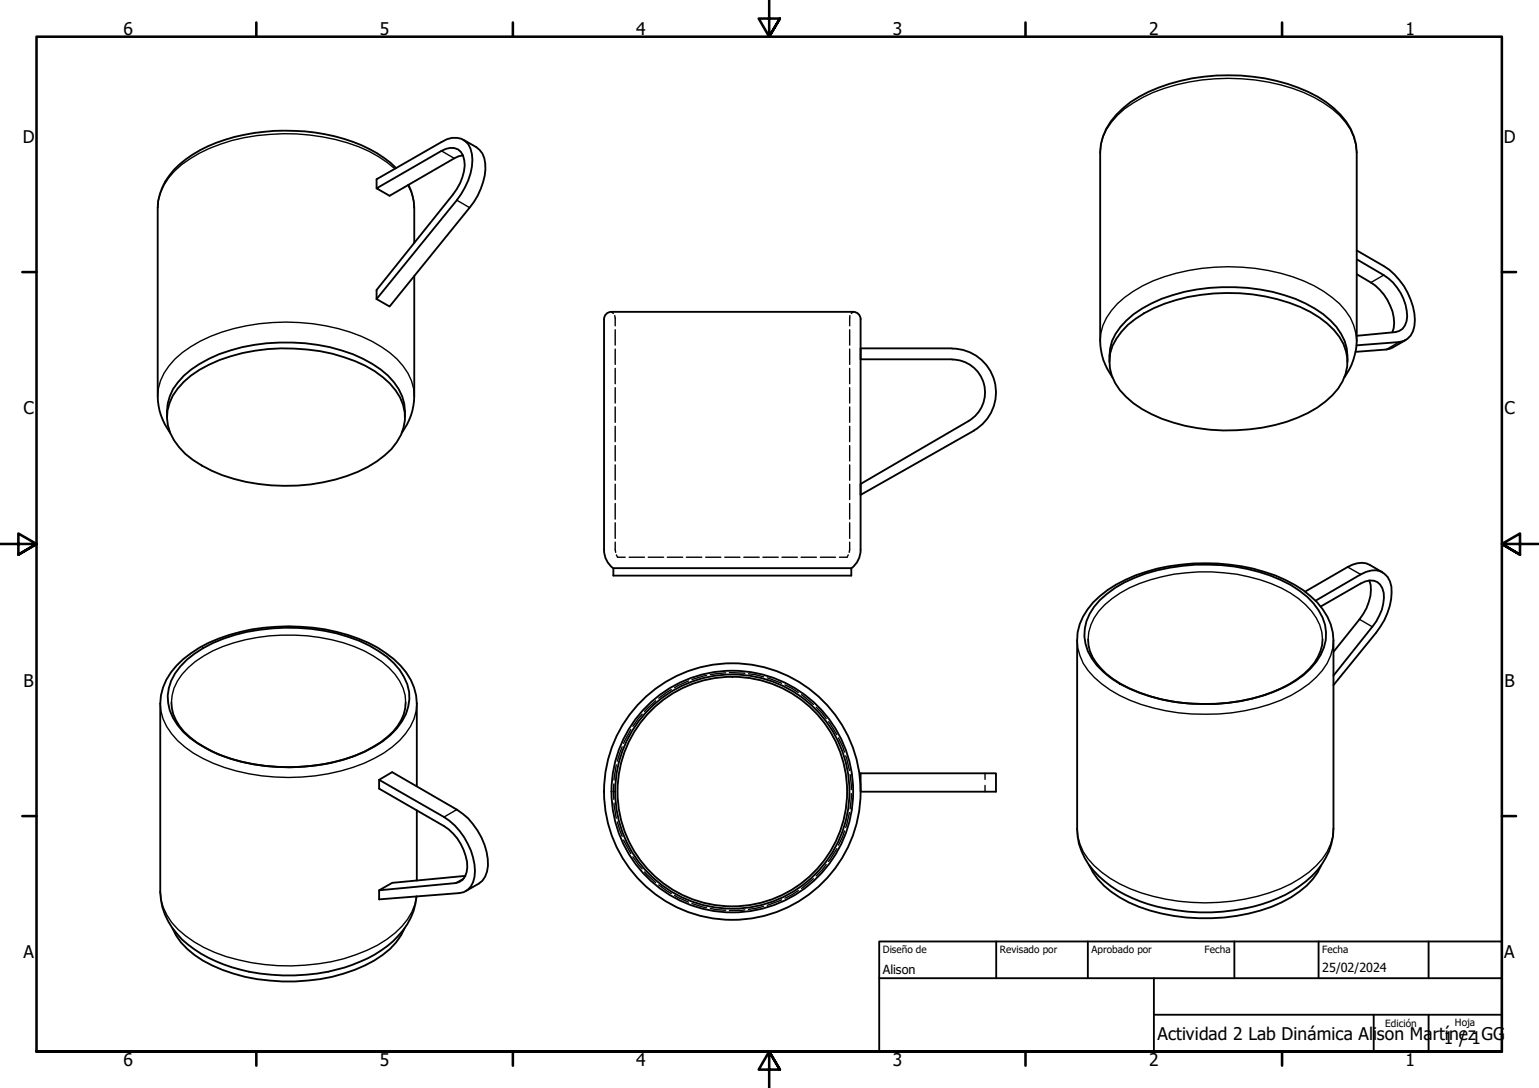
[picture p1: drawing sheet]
<svg xmlns="http://www.w3.org/2000/svg" width="420mm" height="297mm" viewBox="0 0 420 297" stroke-linecap="round" stroke-linejoin="round" font-family="sans-serif">
<!-- layer: Oculto (ISO) -->
<g fill="none" stroke="#000" stroke-width=".38">
<path d="M166.9 85.1l.5 .5M167.8 86.2l.2 2.7M168 90v4.2M168 95.3v4.2M232 90v4.2M232 95.3v4.2M232 86.2v2.7M232.9 85.1l-.5 .5M168 100.6v4.2M168 105.8v4.2M168 111.1v4.2M168 116.4v4.2"/>
<path d="M232 100.6v4.2M232 105.8v4.2M232 111.1v4.2M232 116.4v4.2M168 121.7v4.1M168 126.9v4.2M168 132.2v4.2M168 137.5v4.2M232 121.7v4.1M232 126.9v4.2M232 132.2v4.2M232 137.5v4.2"/>
<path d="M168 142.7v4.3M168 148l.1 2.8M168.3 151.5l.3 .6h2.1M171.8 152.1h4.2M177 152.1h4.2M182.2 152.1h4.2M187.4 152.1h4.2M192.7 152.1h4.1M197.9 152.1h4.1M203.1 152.1h4.2M208.3 152.1h4.2M213.5 152.1h4.2"/>
<path d="M218.7 152.1h4.2M224 152.1h4.1M231.6 151.5l-.3 .6h-2.1M232 142.7v4.3M232 148l-.2 2.8M172.2 199.2l-2 3.7M175.3 195l-2.5 3.3M179 191.3l-3 2.9M183.3 188.3l-3.5 2.3M188 185.9l-3.9 1.9M192.9 184.4l-4 1.1M198.1 183.7l-4.2 .5"/>
<path d="M199.1 183.6l4.2 .2M204.3 183.9l4.2 .9M209.5 185.1l3.9 1.4M214.3 187l3.6 2.1M218.8 189.7l3.3 2.6M222.8 193.1l1.7 1.6 1.1 1.5M226.2 197l2.3 3.6M167.6 214v4.2M167.6 219.3l.7 4.1M168.3 208.8l-.7 4.2M169.9 203.9l-1.4 3.9M228.9 201.5l1.7 3.8"/>
<path d="M230.9 206.4l1 4M232.1 211.4l.3 4.2M232.4 216.6l-.3 4.2M268.9 211.1v1.7M268.9 214.4v1.7M168.5 224.4l1.4 3.9M170.2 229.3l2 3.7M172.8 233.9l2.5 3.3M176 238l3 3M222.1 239.9l-3.3 2.7M225.6 236l-1.1 1.5-1.7 1.6M228.5 231.7l-2.3 3.5"/>
<path d="M230.6 226.9l-1.7 3.8M231.9 221.9l-1 4M179.8 241.6l3.5 2.4M184.1 244.5l3.9 1.8M188.9 246.7l4 1.1M193.9 248l4.2 .5M203.3 248.4l-4.2 .2M208.5 247.4l-4.2 .9M213.4 245.7l-3.9 1.5M217.9 243.1l-3.6 2.1"/>
</g>
<!-- layer: Visible (ISO) -->
<g fill="none" stroke="#000" stroke-width=".51">
<path d="M126.5 38.1l3.5 2.1a5.3 5.3 0 0 1 2.5 4.4 17.6 17.6 0 0 1-4.3 12.1l-21.8 27-3.6-2.1M102.8 51.4v-2.5l17.7-10.1a5 5 0 0 1 8 1.8 14.4 14.4 0 0 1-2.6 12.3l-23.1 28.7M108.1 45.9a38.6 38.6 0 0 0-22.1-9.7 53.5 53.5 0 0 0-31.4 4.8 22.8 22.8 0 0 0-10.3 10.3l-1.1 3.5-.1 1.9v52.8a17.4 17.4 0 0 0 3.3 8.7M111.5 50.5a14.7 14.7 0 0 1 1.6 6.2v9.6M126.4 42.4l-1.2 .3-1.2 .5-17.6 10.3-3.6-2.1 17.7-10.2a4.1 4.1 0 0 1 5.4 .3 7.3 7.3 0 0 1 .3 6.9l-.6 1.6-1.9 3.1-20.9 26.1v2.4M113.1 75.4l-.1 34.1a17.4 17.4 0 0 1-3.3 8.7M370.4 74.9a17.2 17.2 0 0 1 8.4 7 10.5 10.5 0 0 1 1.3 8.8M370.4 70.8l7.4 4.3a13.3 13.3 0 0 1 6.2 12.6 3.5 3.5 0 0 1-3 3l-10.6 1M370.4 68.4l7.4 4.2a18.2 18.2 0 0 1 8.3 16.4 4.8 4.8 0 0 1-4.1 4.4l-11.7 .9M164.9 87.1v63M166.9 85.1a2 2 0 0 0-2 2M166.9 85.1h66a2 2 0 0 1 2 2"/>
<path d="M234.9 87.1v63M234.9 95.1h25M234.9 98.1h25M259.9 95.2a12 12 0 0 1 11.6 8.9 12 12 0 0 1-5.7 13.5M259.9 98.2a9 9 0 0 1 8.7 6.6 9 9 0 0 1-4.1 10.1l-29.6 17.2M302.9 98.8a12.9 12.9 0 0 1 4.6-11.3 37.9 37.9 0 0 1 22.6-8.9 50.6 50.6 0 0 1 26.3 4.3 20.6 20.6 0 0 1 10.7 10.2l.6 2 .2 3.7M307.9 88.7a40 40 0 0 1 23.4-8.6 49.8 49.8 0 0 1 26.4 5 18.5 18.5 0 0 1 9.8 10.8 12.3 12.3 0 0 1-3.8 12 33.9 33.9 0 0 1-19.1 8.9 51.6 51.6 0 0 1-30.2-3.7 20.5 20.5 0 0 1-10.9-10.5 11.7 11.7 0 0 1 2.7-12.1zM383.8 92.8l-4.4 2.4-9.3 .9M45.6 113.8a13.6 13.6 0 0 1 4.6-11.3 38.4 38.4 0 0 1 22.6-8.8 50.6 50.6 0 0 1 26.3 4.3 20 20 0 0 1 10.7 10.2l.6 2 .2 3.6M50.2 104.3a35.7 35.7 0 0 1 19.5-8.6 49.1 49.1 0 0 1 32.6 5.6 16.6 16.6 0 0 1 8.2 11.3 13.3 13.3 0 0 1-5.5 11.7 38.1 38.1 0 0 1-20.2 8 51.6 51.6 0 0 1-27-3.8 23.8 23.8 0 0 1-10.3-8.3 11.6 11.6 0 0 1 1-14.1zM265.9 117.6l-31 17.5M303.7 103a16.8 16.8 0 0 1-3.3-9.9v-51.5a16.1 16.1 0 0 1 6.2-12.1 38.4 38.4 0 0 1 18.8-8.1 54.1 54.1 0 0 1 34.3 5 21.3 21.3 0 0 1 9.9 10.9l.6 2.1 .2 2.2v51.5a18.4 18.4 0 0 1-3.4 9.9"/>
<path d="M164.9 150.1a6.3 6.3 0 0 0 2.5 5M167.4 155.1h65v2h-65zM235 150.1a6.3 6.3 0 0 1-2.6 5M373.8 158.5a11.2 11.2 0 0 1-2.6 10.6l-7.2 8.9M377.4 156.3l-3.4-2.1a5.8 5.8 0 0 0-6.1 .6l-11.6 6.7M297.1 174.6a12.5 12.5 0 0 0 5 9.4 41 41 0 0 0 23.7 8.1 46.1 46.1 0 0 0 28.3-6.7 14 14 0 0 0 7-10.8M298.4 164.5a37.8 37.8 0 0 1 20.7-9.9 55.3 55.3 0 0 1 31.7 3.7 24.9 24.9 0 0 1 11.6 10.1l.9 2 .6 2.2 .1 2.2v51.4a19.5 19.5 0 0 1-9.3 15.8 44.3 44.3 0 0 1-24.1 7.1 46.4 46.4 0 0 1-27.3-7.1 19.4 19.4 0 0 1-9.2-15.8v-51.4a14.6 14.6 0 0 1 4.3-10.3zM300.3 163.8a34.6 34.6 0 0 1 19-8.8 50.9 50.9 0 0 1 33.1 4.7 18.5 18.5 0 0 1 9.4 10.9 12.8 12.8 0 0 1-4 11.9 34 34 0 0 1-19.1 8.9 50.9 50.9 0 0 1-33-4.7 18.1 18.1 0 0 1-9.3-10.9 12.5 12.5 0 0 1 3.9-12zM359.2 164l12.3-7.2a5.7 5.7 0 0 1 6.5-.2 5.9 5.9 0 0 1 1.9 5.2 18.7 18.7 0 0 1-4.2 11l-11.7 14.3M360.6 165.6l10.9-6.3a4.1 4.1 0 0 1 5.3 .3 8.3 8.3 0 0 1-.2 8.5l-.9 1.6-1.1 1.4-10.6 13.4M46.8 191.8a12.5 12.5 0 0 0 5 9.4 38.1 38.1 0 0 0 20.6 7.9 52.6 52.6 0 0 0 27.1-3.9 21.6 21.6 0 0 0 10-8.6l.7-1.6 .5-3.2M51 180.1a40.1 40.1 0 0 1 23.3-8.5 50.1 50.1 0 0 1 26.5 4.7 21.8 21.8 0 0 1 9.5 8.5 11.8 11.8 0 0 1-2 14.1 30.7 30.7 0 0 1-14.9 8.6 54.4 54.4 0 0 1-33.9-1.6 28 28 0 0 1-11-8 12 12 0 0 1 .7-15.9z"/>
<path d="M103.5 212.9v2.4l17.7 10.2a14 14 0 0 1 6.4 11.3 4.1 4.1 0 0 1-3.2 4.3l-20.9 2 3.6-2.1 20-1.9M113.8 214.7v-22.6a16.1 16.1 0 0 0-6.3-12.2 42.5 42.5 0 0 0-25.4-8.8 50.7 50.7 0 0 0-27.7 5.7 21.3 21.3 0 0 0-9.9 10.9l-.6 2.2-.1 2.2v51.4a19.5 19.5 0 0 0 9.3 15.7 47 47 0 0 0 30.4 6.9 41.1 41.1 0 0 0 23.8-9.1 18.9 18.9 0 0 0 6.4-12.3M234.9 211.1h37v5h-37zM113.8 221.2v19.2M297.4 236.3a21.5 21.5 0 0 0 10.8 10.1 52.2 52.2 0 0 0 41.7 0 20.8 20.8 0 0 0 10.8-10.1M47.1 253.5a20.8 20.8 0 0 0 10.8 10.1 51 51 0 0 0 44.3-1.4 19 19 0 0 0 8.2-8.7M103.5 243.1v2.4l21.9-1.7a4.6 4.6 0 0 0 4.1-4.4 18.3 18.3 0 0 0-8.3-16.3l-17.7-10.2 3.6-2.1 17.6 10.2a18.6 18.6 0 0 1 8.5 15.3 5.9 5.9 0 0 1-2.5 4.9l-3.5 2.1"/>
<circle cx="199.9" cy="216.1" r="31.3"/>
<circle cx="199.9" cy="216.1" r="32"/>
<circle cx="199.9" cy="216.1" r="35"/>
<circle cx="199.9" cy="216.1" r="33"/>
</g>
<!-- layer: Visible fina (ISO) -->
<g fill="none" stroke="#000" stroke-width=".38">
<path d="M107.8 46.1a37.4 37.4 0 0 0-19.7-8.7 54.5 54.5 0 0 0-33.7 4.4 23 23 0 0 0-9.6 8.7l-1 2.1-.6 2.1-.1 2M111.4 50.5l.9 2.1 .6 2.1 .2 2M120.5 41.2l3.5 2M124.7 54.7l3.5 2M300.4 41.6a15.6 15.6 0 0 1 6.6-11.9 46.9 46.9 0 0 1 28.3-8.3 49.5 49.5 0 0 1 26.1 6.7 17.1 17.1 0 0 1 9 13.5M377.8 75.1l-3.5 2M300.4 93.1a15.4 15.4 0 0 1 6.6-11.9 44.9 44.9 0 0 1 24.7-8.3 53.4 53.4 0 0 1 27.1 5.1 25.4 25.4 0 0 1 9.9 8.8l.9 2 .5 2.1 .3 2.2M382 93.4l-3.5 2M43.1 108.1a15.5 15.5 0 0 1 6.7-11.8 45.1 45.1 0 0 1 24.6-8.2 53.4 53.4 0 0 1 27.1 5 21.3 21.3 0 0 1 10.8 10.8l.6 2.1 .2 2.1M367.9 154.8l3.6 2M294.1 174.8a14.9 14.9 0 0 0 6.6 11.9 44.5 44.5 0 0 0 24.7 8.2 53.9 53.9 0 0 0 27.1-5 21.9 21.9 0 0 0 10.8-10.9l.6-2 .1-2.2M297.1 174.6a14.1 14.1 0 0 1 6.5-11.2 39 39 0 0 1 20.2-7 47.6 47.6 0 0 1 28.5 5.5 17.3 17.3 0 0 1 8.6 10.7l.2 2"/>
<path d="M371.2 169.1l3.4 2M43.8 192.1a15.5 15.5 0 0 0 6.7 11.8 45.1 45.1 0 0 0 24.6 8.2 53.4 53.4 0 0 0 27.1-5 21.3 21.3 0 0 0 10.8-10.8l.6-2.1 .2-2.1M46.8 191.8a14.3 14.3 0 0 1 6.5-11.2 42.5 42.5 0 0 1 23.7-7.2 46.4 46.4 0 0 1 25 5.7 17 17 0 0 1 8.6 10.8l.1 1.9M124.7 221l-3.5 2.1M126.7 239.8l-2.3 1.3M294.1 226.2a14.9 14.9 0 0 0 6.6 11.9 44.5 44.5 0 0 0 24.7 8.3 53.9 53.9 0 0 0 27.1-5.1 21.9 21.9 0 0 0 10.8-10.9l.6-2 .1-2.2M43.8 243.5a15.7 15.7 0 0 0 6.9 12 44.9 44.9 0 0 0 25.1 8.1 50.2 50.2 0 0 0 29.8-7.1 17.2 17.2 0 0 0 8.1-11.8"/>
</g>
<!-- layer: Borde (ISO) -->
<g fill="none" stroke="#000" stroke-width=".7">
<path d="M70 6.1v3.9M140 6.1v3.9M210 0v10l-2.9-4.9h5.8l-2.9 4.9 2.9-4.9M280 6.1v3.9M350 6.1v3.9M6.1 74.3h3.9M410 74.3h3.9M0 148.5h10l-5-2.8v5.7l5-2.9-5 2.9M420 148.5h-10l5-2.8v5.7l-5-2.9 5 2.9M6.1 222.8h3.9M410 222.8h3.9M10 287.1v-277.1h400v277.1h-400h400"/>
<path d="M70 287.1v3.8M140 287.1v3.8M212.9 292l-2.9-4.9 2.9 4.9h-5.8l2.9-4.9v9.9M280 287.1v3.8M350 287.1v3.8"/>
</g>
<path d="M240 257h170v30.1h-170zM272 257v10.1M297 257v10.1M337 257v10.1M360 257v10.1M390 257v10.1M240 267.1h170M315 277h95M315 267.1v20M375 277v10.1M390 277v10.1" fill="none" stroke="#000" stroke-width=".51"/>
<g font-size="4.8">
<text x="33.7" y="9.6">6</text>
<text x="103.7" y="9.6">5</text>
<text x="173.7" y="9.6">4</text>
<text x="243.7" y="9.6">3</text>
<text x="313.7" y="9.6">2</text>
<text x="383.7" y="9.6">1</text>
<text x="6.2" y="38.9">D</text>
<text x="410.5" y="38.9">D</text>
<text x="6.4" y="113.1">C</text>
<text x="410.7" y="113.1">C</text>
<text x="6.4" y="187.4">B</text>
<text x="410.7" y="187.4">B</text>
<text x="6.4" y="261.7">A</text>
<text x="410.7" y="261.7">A</text>
<text x="316" y="284">Actividad 2 Lab Dinámica Ali</text>
<text x="375.9" y="284">son Ma</text>
<text x="391.2" y="284">rt1 /</text>
<text x="394.5" y="284">ínez1GG</text>
<text x="33.7" y="290.9">6</text>
<text x="103.7" y="290.9">5</text>
<text x="173.7" y="290.9">4</text>
<text x="243.7" y="290.9">3</text>
<text x="313.7" y="290.9">2</text>
<text x="383.7" y="290.9">1</text>
</g>
<g font-size="3.4">
<text x="241" y="266">Alison</text>
<text x="361" y="265.5">25/02/2024</text>
</g>
<g font-size="2.7">
<text x="241" y="260.2">Diseño de</text>
<text x="273" y="260.1">Revisado por</text>
<text x="298" y="260.1">Aprobado por</text>
<text x="328.9" y="260.1">Fecha</text>
<text x="361" y="260.1">Fecha</text>
<text x="378.2" y="280.3">Edición</text>
<text x="397.2" y="280">Hoja</text>
</g>
</svg>
